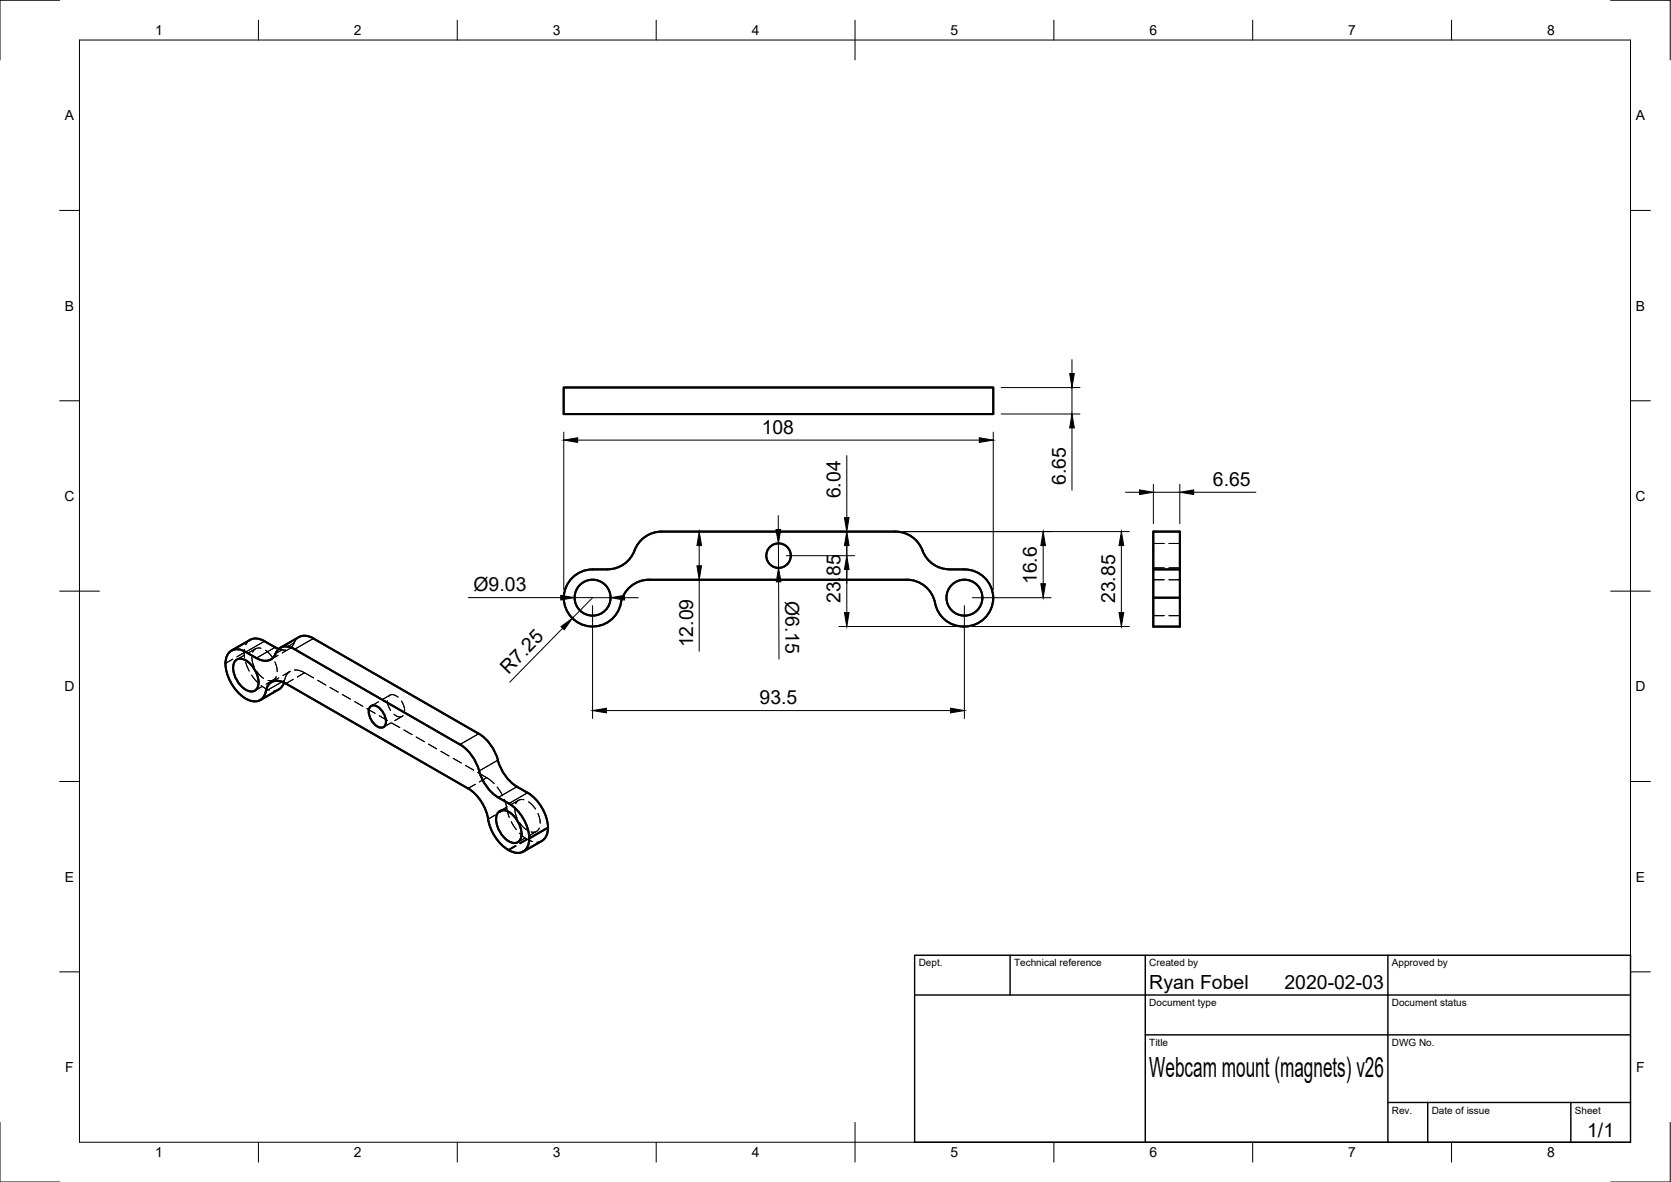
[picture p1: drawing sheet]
<svg xmlns="http://www.w3.org/2000/svg" width="420mm" height="297mm" viewBox="0 0 420 297" stroke-linecap="round" stroke-linejoin="round" font-family="sans-serif">
<!-- layer: Visible -->
<g fill="none" stroke="#000" stroke-width=".51">
<path d="M141.7 97.4h108v6.7h-108zM159.6 138.3a7.2 7.2 0 0 1-6.9 4.8 11.7 11.7 0 0 0-7.6 1.1 7.2 7.2 0 0 0-.1 12.1 7.2 7.2 0 0 0 11.1-4.7M225.1 133.6h-58.7a7.2 7.2 0 0 0-6.8 4.7M225.1 133.6a7.2 7.2 0 0 1 6.8 4.7M231.9 138.3a7.3 7.3 0 0 0 6.8 4.8 11.6 11.6 0 0 1 7.7 1.1 7.2 7.2 0 0 1 3 8.2 7.2 7.2 0 0 1-7.2 5.1M290 133.6h6.7v23.9h-6.7zM163.2 145.7h64.8M163.2 145.7a7.2 7.2 0 0 0-7.1 5.9M228 145.7a7.5 7.5 0 0 1 7.4 6.9 7.3 7.3 0 0 0 6.8 4.8M290 143.1h6.7M290 150.2h6.7M59.2 166.1a2.33 2.33 0 0 1 3.3 .3 6.4 6.4 0 0 1 2.3 6.4 1.9 1.9 0 0 1-3 .5 6.4 6.4 0 0 1-2.9-6.8z"/>
<path d="M61.8 163.8a3.1 3.1 0 0 0-3.6-.3 3.1 3.1 0 0 0-1.5 3.2 10.8 10.8 0 0 0 6.3 9.4 2.82 2.82 0 0 0 3.9-2.4 2.87 2.87 0 0 1 4.2-2.3l.8 .4M66.5 161.1l3.6 2M66.5 161.1a3.6 3.6 0 0 0-3.6-.3l-4.7 2.7M70.5 162.8l4.7-2.7a3.6 3.6 0 0 1 3.6 .3l41.6 24a11.1 11.1 0 0 1 4.8 6.6M71.4 171.5l-.3 .8-.6 .7-5.1 2.9M71.9 171.8l45.8 26.3a11.5 11.5 0 0 1 5 7.7M74.1 163.2l41.6 23.9a11.9 11.9 0 0 1 5.1 7.6 11.3 11.3 0 0 0 4.5 5.7 12.1 12.1 0 0 1 7.7 9.3l.1 1 4.7-2.7M74.1 163.1a3.2 3.2 0 0 0-5.1 1.8 3.1 3.1 0 0 1-4.5 .5l-2.7-1.5M93 177.7a1.84 1.84 0 0 1 2.8 .7l.8 1.1a2.61 2.61 0 0 1-.2 3.2 2.59 2.59 0 0 1-2.9-1.5l-.3-.5a3.3 3.3 0 0 1-.2-3zM125.2 191a11.5 11.5 0 0 0 4.8 6.7l2.7 1.5M132.7 199.2a10.7 10.7 0 0 1 5 10l-.7 1.5-.7 .6M122.7 205.8a11.5 11.5 0 0 0 5.1 7.8"/>
<path d="M125.3 204.1a2.33 2.33 0 0 1 3.3 .4 6.4 6.4 0 0 1 2.3 6.4 1.9 1.9 0 0 1-3 .5 6.4 6.4 0 0 1-2.9-6.8zM133.1 210.7a3.1 3.1 0 0 1-1.5 3.3 3.1 3.1 0 0 1-3.7-.3l-.1-.1M136.3 211.3l-4.7 2.7"/>
<circle cx="195.8" cy="139.6" r="3.1"/>
<circle cx="149" cy="150.2" r="4.5"/>
<circle cx="242.5" cy="150.2" r="4.5"/>
</g>
<!-- layer: Hidden -->
<g fill="none" stroke="#000" stroke-width=".25">
<path d="M290 136.6h2.7M293.9 136.6h2.8M290 142.7h2.7M290 154.7h2.7M290 145.7h2.7M293.9 142.7h2.8M293.9 154.7h2.8M293.9 145.7h2.8M58.5 165.7l-1.8 1M61.4 164l.1 1.3M61.4 164l-1.8 1.1M61.4 164.7l-1.8 1"/>
<path d="M61.5 163.2l-.1 .8M61.8 166.4l.9 2.2M62.9 160.8l-.6 .5-.5 .7M63.3 169.7l1.5 1.8M63.3 165.1l.1 1.1 .5 1.4M64.3 163l-1.9 1.1M64.5 168.7l1.8 1.8M65.6 162.9a1.63 1.63 0 0 0-2.1 1M65.7 172.3l2 1.1M65.9 172.5l-1.8 1.1M66.8 163.4l1.7 1.8M68.8 170.9l-1.9 1"/>
<path d="M69.1 166.3l.5 1.4 .1 1.1M69.5 170a1.62 1.62 0 0 1-2.1 1M69.9 164.7l-1.8 1M70.1 163.1l1.7 .2M70.1 170.4l-1.8 1M70.1 173.2l-1.2 .4M72.8 163l-1.8 1.1M72.9 168.7a3.7 3.7 0 0 0-1.5 2.8M73 168.7l-1.9 1.1M74 168.4h1a11.5 11.5 0 0 1 3.8 2M75.2 160.1l-.6 .5-1.1 1.8-.6 .5M79.9 170.9l2 1.3"/>
<path d="M83 172.7l2 1.2M86.1 174.5l2 1.2M89.2 176.3l2 1.2M92.3 178.1l2 1.2M95.2 176.3l-1.9 1.1M95.4 179.9l2 1.2M97.4 176.1l.3 1.3 .5 1.1M97.8 174.9a1.57 1.57 0 0 1 2.3 .3M98 174.7l-1.8 1.1M99.1 179.5a1.6 1.6 0 0 0 2.3 .3M100.9 176.2l.6 1.1 .2 1.3M98.3 181.7l-1.9 1"/>
<path d="M98.4 181.7l2.1 1.1M101.1 180l-1.8 1.1M101.6 183.4l2 1.2M104.6 185.2l2.1 1.2M107.7 187l2.1 1.2M110.8 188.8l2.1 1.2M113.9 190.6l2.1 1.2M117 192.3l2.1 1.2M120.1 194.1a13.8 13.8 0 0 1 3.9 2.6l.2 .2M125 197.8l1.3 2M126.8 200.9l1.3 4.5M127.5 202.8l-1.8 1"/>
<path d="M128.5 206.5l1.3 2M129.5 203.2l.1 1.1 .4 1.3M130.4 201.1l-1.8 1.1M130.6 209.4a8.1 8.1 0 0 0 3.2 2.1M130.6 206.7l1.8 1.9M131.7 201a1.6 1.6 0 0 0-2 1M132 210.6l-1.8 1.1M132.9 201.5l1.7 1.8M134.9 208.9l-1.8 1.1M135.3 204.4l.4 1.4 .1 1.1M135.6 208.1a1.62 1.62 0 0 1-2.1 1M136.3 211.3l-1.3 .4"/>
</g>
<!-- layer: Hidden Narrow -->
<g fill="none" stroke="#000" stroke-width=".25">
<path d="M71.1 163.2l-1.8 1.1M71.5 171l-.6 .3M73.7 170.7l-1.8 1.1M74 161.6l-1.9 1M76.6 169.1l-1.8 1M119.5 197.1l-1.8 1M122.4 195.4l-1.9 1.1M124.6 204.8l-1.9 1.1M127.4 203.1l-1.8 1.1M129.6 212.5l-1.8 1.1M129.8 212.6l-1.9 1.1M132.5 210.8l-1.9 1.1"/>
<path d="M132.7 211l-1.9 1"/>
</g>
<!-- layer: Visible Narrow -->
<path d="M66.5 161.1l-4.7 2.8M69.2 162.7l-4.7 2.7M70.9 171.3l-4.1 2.4M78.8 160.5l-4.7 2.7M120.4 184.4l-4.7 2.7M125.2 191l-4.7 2.7M130 197.7l-4.7 2.7M132.7 199.2l-4.7 2.7" fill="none" stroke="#000" stroke-width=".25"/>
<!-- layer: Border -->
<g fill="none" stroke="#000" stroke-width=".25">
<path d="M15 .1h-15v15M20 10.1h390v276.9h-390zM65 5.1v5M115 5.1v5M165 5.1v5M215 5.1v10M265 5.1v5M315 5.1v5M365 5.1v5M405 .1h15v15M15 52.9h5M410 52.9h5"/>
<path d="M15 100.7h5M410 100.7h5M15 148.6h10M405 148.6h10M15 196.4h5M410 196.4h5M15 244.2h5M410 244.2h5M0 282.1v14.9h15M65 287v5M115 287v5M165 287v5"/>
<path d="M215 282.1v9.9M265 287v5M315 287v5M365 287v5M420 282.1v14.9h-15"/>
</g>
<!-- layer: TitleBlock -->
<path d="M230 240.1h180v46.9h-180zM230 250h180M254 240.1v9.9M288 240.1v46.9M349 240.1v46.9M288 260.1h122M349 277.1h61M359 277.1v9.9M395 277.1v9.9" fill="none" stroke="#000" stroke-width=".36"/>
<!-- layer: Dimensions -->
<g fill="none" stroke="#000" stroke-width=".25">
<path d="M251.7 97.4h19.8M269.5 90.4v3.5M269.5 97.4v6.6M141.8 108.6v39.6M145.2 110.6h101M212.9 114.5v15.6M249.7 108.6v39.6M251.7 104h19.8M269.5 107.5v15.7M168.4 133.6h9.4M175.8 137.1v5.1M195.7 129.6v3.5"/>
<path d="M195.7 136.6v6.1M197.7 139.6h17.2M210.9 133.6h12.2M212.9 133.6v20.4M227.1 133.6h56.9M262.3 137.1v9.6M282 137.1v16.9M283 123.7h3.5M290 121.7v9.9M290 123.7h6.7M296.7 121.7v9.9M300.1 123.7h15.7"/>
<path d="M117.8 150.2h23.2M141.5 157.9l-13.3 13.5M144.5 150.2h9M149 150.2l-5.1 5.2M149 152.2v28.4M157 150.2h3.5M175.8 145.7v18M195.8 146.2l.1 19.4M210.9 157.4h29.6M242.5 152.2v28.4M244.5 150.2h19.8M244.5 157.4h39.5"/>
<path d="M152.5 178.6h86.5"/>
</g>
<g fill="#000" stroke="#000" stroke-width=".25">
<path d="M269 93.9h1.1l-.6 3.5zM141.8 110.6l3.4-.6v1.2zM246.2 110l3.5 .6-3.5 .6zM269.5 104l.6 3.5h-1.1zM175.8 133.6l.6 3.5h-1.2zM195.1 133.1h1.2l-.6 3.5zM212.3 130.1h1.2l-.6 3.5zM212.9 133.6l.6 3.5h-1.2zM262.3 133.6l.6 3.5h-1.2zM282 133.6l.6 3.5h-1.2zM286.5 123.1l3.5 .6-3.5 .6zM296.7 123.7l3.4-.6v1.2z"/>
<path d="M141 149.6l3.5 .6-3.5 .6zM141.1 157.5l2.8-2.1-2 2.9zM153.5 150.2l3.5-.6v1.2zM175.2 142.2h1.2l-.6 3.5zM195.7 142.7l.7 3.5h-1.2zM212.9 139.6l.6 3.5h-1.2zM212.3 154h1.2l-.6 3.4zM261.7 146.7h1.2l-.6 3.5zM281.4 154h1.2l-.6 3.4zM149 178.6l3.5-.6v1.1zM239 178l3.5 .6-3.5 .5z"/>
</g>
<text font-size="7" x="289" y="270.6">Webcam mount (magnets) v26</text>
<g font-size="4.9">
<text x="191.5" y="109">108</text>
<text x="211.3" y="125.3" transform="rotate(-90 211.3 125.3)">6.04</text>
<text x="268" y="121.9" transform="rotate(-90 268 121.9)">6.65</text>
<text x="305" y="122.1">6.65</text>
<text x="119.1" y="148.6">Ø9.03</text>
<text x="260.7" y="146.8" transform="rotate(-90 260.7 146.8)">16.6</text>
<text x="197.4" y="151" transform="rotate(90 197.4 151)">Ø6.15</text>
<text x="211.3" y="151.6" transform="rotate(-90 211.3 151.6)">23.85</text>
<text x="280.4" y="151.6" transform="rotate(-90 280.4 151.6)">23.85</text>
<text x="174.3" y="162.7" transform="rotate(-90 174.3 162.7)">12.09</text>
<text x="127.8" y="169.5" transform="rotate(-46 127.8 169.5)">R7.25</text>
<text x="191" y="177">93.5</text>
<text x="289" y="248.5">Ryan Fobel</text>
<text x="323" y="248.5">2020-02-03</text>
<text x="399.1" y="285.7">1/1</text>
</g>
<g font-size="3.5">
<text x="39" y="8.8">1</text>
<text x="89" y="8.8">2</text>
<text x="139" y="8.8">3</text>
<text x="189" y="8.8">4</text>
<text x="239" y="8.8">5</text>
<text x="289" y="8.8">6</text>
<text x="339" y="8.8">7</text>
<text x="389" y="8.8">8</text>
<text x="16.3" y="30.2">A</text>
<text x="411.3" y="30.2">A</text>
<text x="16.3" y="78">B</text>
<text x="411.3" y="78">B</text>
<text x="16.2" y="125.9">C</text>
<text x="411.2" y="125.9">C</text>
<text x="16.2" y="173.7">D</text>
<text x="411.2" y="173.7">D</text>
<text x="16.3" y="221.6">E</text>
<text x="411.3" y="221.6">E</text>
<text x="16.4" y="269.4">F</text>
<text x="411.4" y="269.4">F</text>
<text x="39" y="290.8">1</text>
<text x="89" y="290.8">2</text>
<text x="139" y="290.8">3</text>
<text x="189" y="290.8">4</text>
<text x="239" y="290.8">5</text>
<text x="289" y="290.8">6</text>
<text x="339" y="290.8">7</text>
<text x="389" y="290.8">8</text>
</g>
<g font-size="2.5">
<text x="231" y="242.9">Dept.</text>
<text x="255" y="242.9">Technical reference</text>
<text x="289" y="242.9">Created by</text>
<text x="350" y="242.9">Approved by</text>
<text x="289" y="252.8">Document type</text>
<text x="350" y="252.8">Document status</text>
<text x="289" y="262.9">Title</text>
<text x="350" y="262.9">DWG No.</text>
<text x="350" y="279.9">Rev.</text>
<text x="360" y="279.9">Date of issue</text>
<text x="396" y="279.9">Sheet</text>
</g>
</svg>
